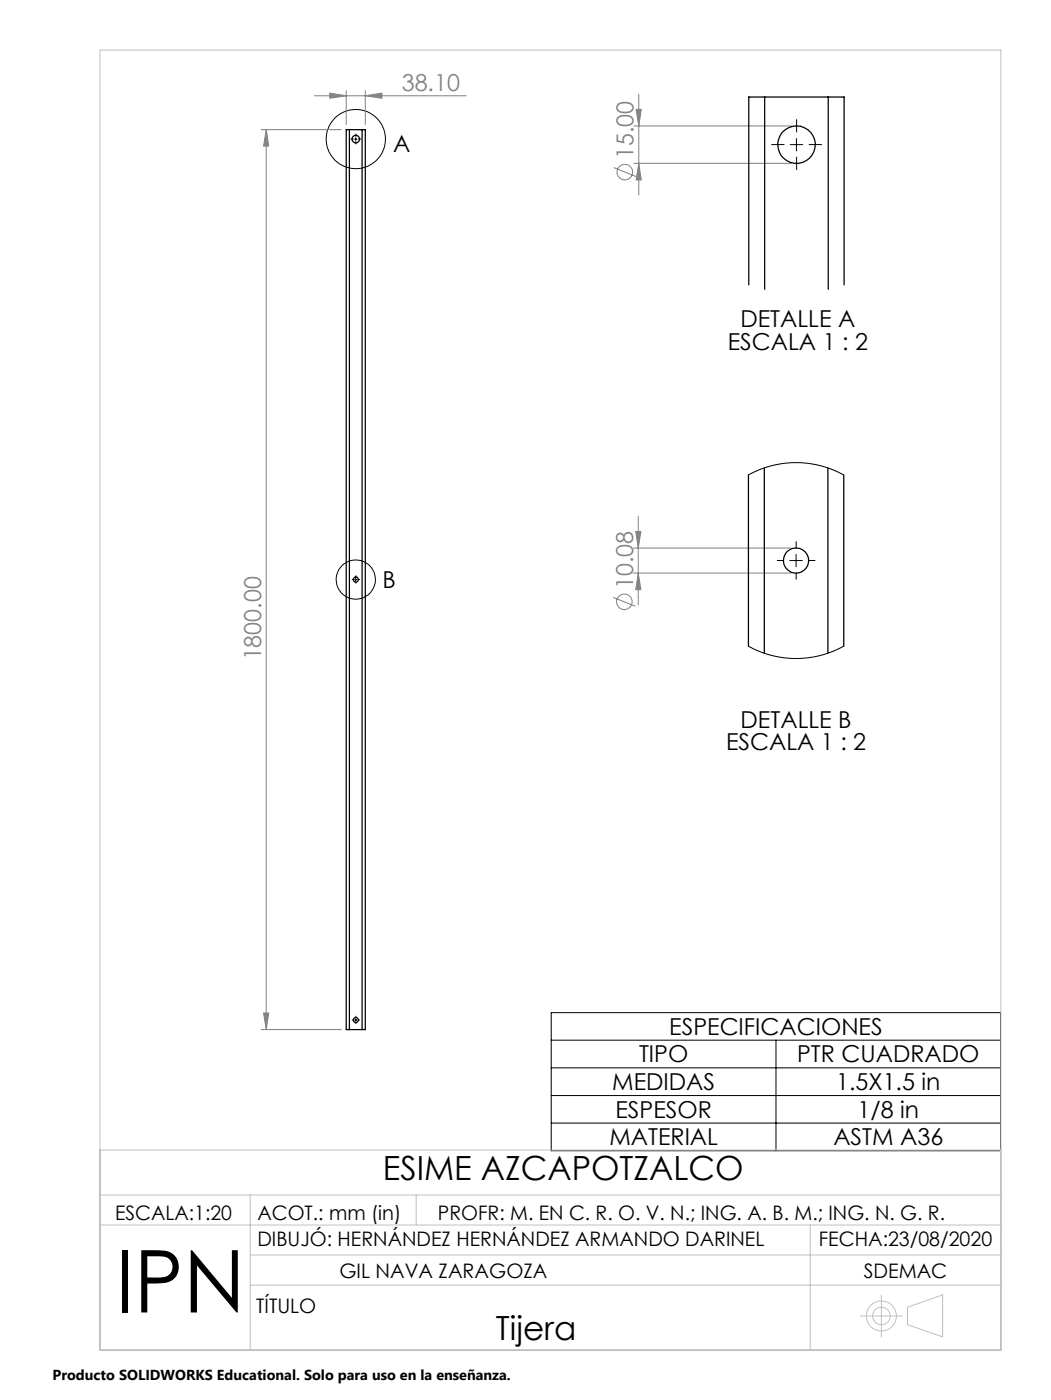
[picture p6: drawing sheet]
<svg xmlns="http://www.w3.org/2000/svg" width="210mm" height="280mm" viewBox="0 0 210 280" stroke-linecap="round" stroke-linejoin="round" font-family="sans-serif">
<g fill="none" stroke="#808080" stroke-width=".2">
<path d="M62.8 19.2h30.4M65.9 18.6l3.3 .6-3.3 .5zM69.2 18.1v6.8M73 19.2l3.3-.6v1.1zM73 18.1v6.8M127.6 18.8v20.2M52.2 25.9h16M53.2 25.9v180M53.2 25.9l.5 3.3h-1zM122.6 33.5l4.5 1.8M126.6 25.2h31.6M126.6 32.7h31.6"/>
<path d="M127.1 21.9h1l-.5 3.3zM127.6 32.7l.5 3.3h-1zM122.5 119.5l4.5 1.8M126.5 109.6h31.5M126.5 114.6h31.5M127 106.3h1.1l-.6 3.3zM127.5 103.3v17.7M127.5 114.6l.6 3.3h-1.1zM52.2 205.9h16M52.7 202.6h1l-.5 3.3z"/>
<circle cx="124.8" cy="34.4" r="1.55"/>
<circle cx="124.8" cy="120.4" r="1.56"/>
</g>
<g fill="none" stroke="#000" stroke-width=".2">
<path d="M70.8 27.8h.5M71.1 27.6v.5M157.9 28.9h2.5M159.1 27.7v2.5M70.8 115.9h.5M71.1 115.7v.5M157.8 112.1h2.5M159.1 110.9v2.4M70.8 204h.5M71.1 203.8v.5M110.1 202.5h89.8v27.7h-89.8zM110.1 208h89.8"/>
<path d="M110.1 213.6h89.8M110.1 219.1h89.8M155 208v22.2M110.1 224.6h89.8"/>
<circle cx="71.1" cy="27.8" r="5.9"/>
<circle cx="71.1" cy="115.9" r="3.9"/>
</g>
<g fill="none" stroke="#c0c0c0" stroke-width=".2">
<path d="M20 10h180v260h-180zM20 239h180M20 230h180M50 239v31M83.1 239v6M20 245h180M50 251h150M50 257h150M161.9 245v25M176.1 259v8.4M171.9 263.2h8.4M181.3 261.4l7-2.4v8.4l-7-2.5z"/>
<circle cx="176.1" cy="263.2" r="2.99"/>
<circle cx="176.1" cy="263.2" r="1.76"/>
</g>
<g fill="none" stroke="#000" stroke-width=".2" stroke-dasharray="15.2 1.3 1.3 1.3">
<path d="M70.6 27.8h-.5M71.1 28.3v.5M71.1 27.3v-.5M71.6 27.8h.5M156.7 28.9h-2.5M159.2 26.4v-2.5M159.2 31.4v2.5M161.7 28.9h2.5M70.6 115.9h-.2M71.1 116.4v.2M71.1 115.4v-.3M71.6 115.9h.3"/>
<path d="M156.6 112.1h-1.3M159.1 109.6v-1.3M159.1 114.6v1.3M161.6 112.1h1.2M70.6 204h-.2M71.1 204.5v.2M71.1 203.5v-.3M71.6 204h.3"/>
</g>
<g fill="#808080">
<path d="M127.1 21.9h1l-.5 3.3zM127.6 32.7l.5 3.3h-1zM127 106.3h1.1l-.6 3.3zM127.5 114.6l.6 3.3h-1.1z"/>
<path d="M53.2 25.9l.5 3.3h-1zM52.7 202.6h1l-.5 3.3z"/>
<path d="M65.9 18.6l3.3 .6-3.3 .5zM73 19.2l3.3-.6v1.1z"/>
</g>
<g fill="none" stroke="#000" stroke-width=".25">
<path d="M152.8 19.4h-3.2v37.6M152.8 19.4v38.5M152.8 19.4h12.7M165.5 19.4h3.2v37.6M165.5 19.4v38.5M69.8 25.9h-.6v180h.6M69.8 25.9v180M69.8 25.9h2.6M72.4 25.9h.6v180h-.6M72.4 25.9v180M149.5 95v34.2M152.7 93.6v37"/>
<path d="M165.4 93.6v37M168.6 95v34.2M69.8 205.9h2.6"/>
<circle cx="71.1" cy="27.8" r=".76"/>
<circle cx="159.2" cy="28.9" r="3.7"/>
<circle cx="71.1" cy="115.9" r=".51"/>
<circle cx="159" cy="112.1" r="2.53"/>
<circle cx="71.1" cy="204" r=".5"/>
</g>
<path d="M149.5 95l1.5-.7 2.4-1 2.4-.5 2.3-.3 2.5 .1 2.8 .4 2.8 .8 2.4 1.2M149.5 129.2l1.8 .9 2.8 1 3.9 .6 3-.1 2.7-.4 2.2-.7 2.7-1.3" fill="none" stroke="#000" stroke-width=".2"/>
<text font-size="17.3" x="23" y="262.5">IPN</text>
<g font-size="6.7">
<text x="76.5" y="236.1">ESIME AZCAPOTZALCO</text>
<text x="99.1" y="268">Tijera</text>
</g>
<g font-size="4.7" fill="#808080">
<text x="80.3" y="18.1">38.10</text>
<text x="126.6" y="31.8" transform="rotate(-90 126.6 31.8)">15.00</text>
<text x="126.5" y="117.8" transform="rotate(-90 126.5 117.8)">10.08</text>
<text x="52.2" y="132.1" transform="rotate(-90 52.2 132.1)">1800.00</text>
</g>
<g font-size="4.7">
<text x="78.6" y="30.3">A</text>
<text x="147.9" y="65.4">DETALLE A</text>
<text x="145.4" y="69.9">ESCALA 1 : 2</text>
<text x="76.4" y="117.6">B</text>
<text x="148" y="145.6">DETALLE B</text>
<text x="145.1" y="150.1">ESCALA 1 : 2</text>
<text x="133.7" y="207">ESPECIFICACIONES</text>
<text x="127.7" y="212.5">TIPO</text>
<text x="159.3" y="212.5">PTR CUADRADO</text>
<text x="122.3" y="218">MEDIDAS</text>
<text x="167.1" y="218">1.5X1.5 in</text>
<text x="123" y="223.5">ESPESOR</text>
<text x="171.3" y="223.5">1/8 in</text>
<text x="121.8" y="229.1">MATERIAL</text>
<text x="166.5" y="229.1">ASTM A36</text>
</g>
<g font-size="4">
<text x="23" y="244">ESCALA:1:20</text>
<text x="51.4" y="244">ACOT.: mm (in)</text>
<text x="87.5" y="244">PROFR: M. EN C. R. O. V. N.; ING. A. B. M.; ING. N. G. R.</text>
<text x="51.4" y="249.3">DIBUJÓ: HERNÁNDEZ HERNÁNDEZ ARMANDO DARINEL</text>
<text x="163.6" y="249.2">FECHA:23/08/2020</text>
<text x="67.8" y="255.6">GIL NAVA ZARAGOZA</text>
<text x="172.6" y="255.6">SDEMAC</text>
<text x="51.2" y="262.6">TÍTULO</text>
</g>
<text font-size="2.9" x="10.5" y="276">Producto SOLIDWORKS Educational. Solo para uso en la enseñanza.</text>
</svg>
